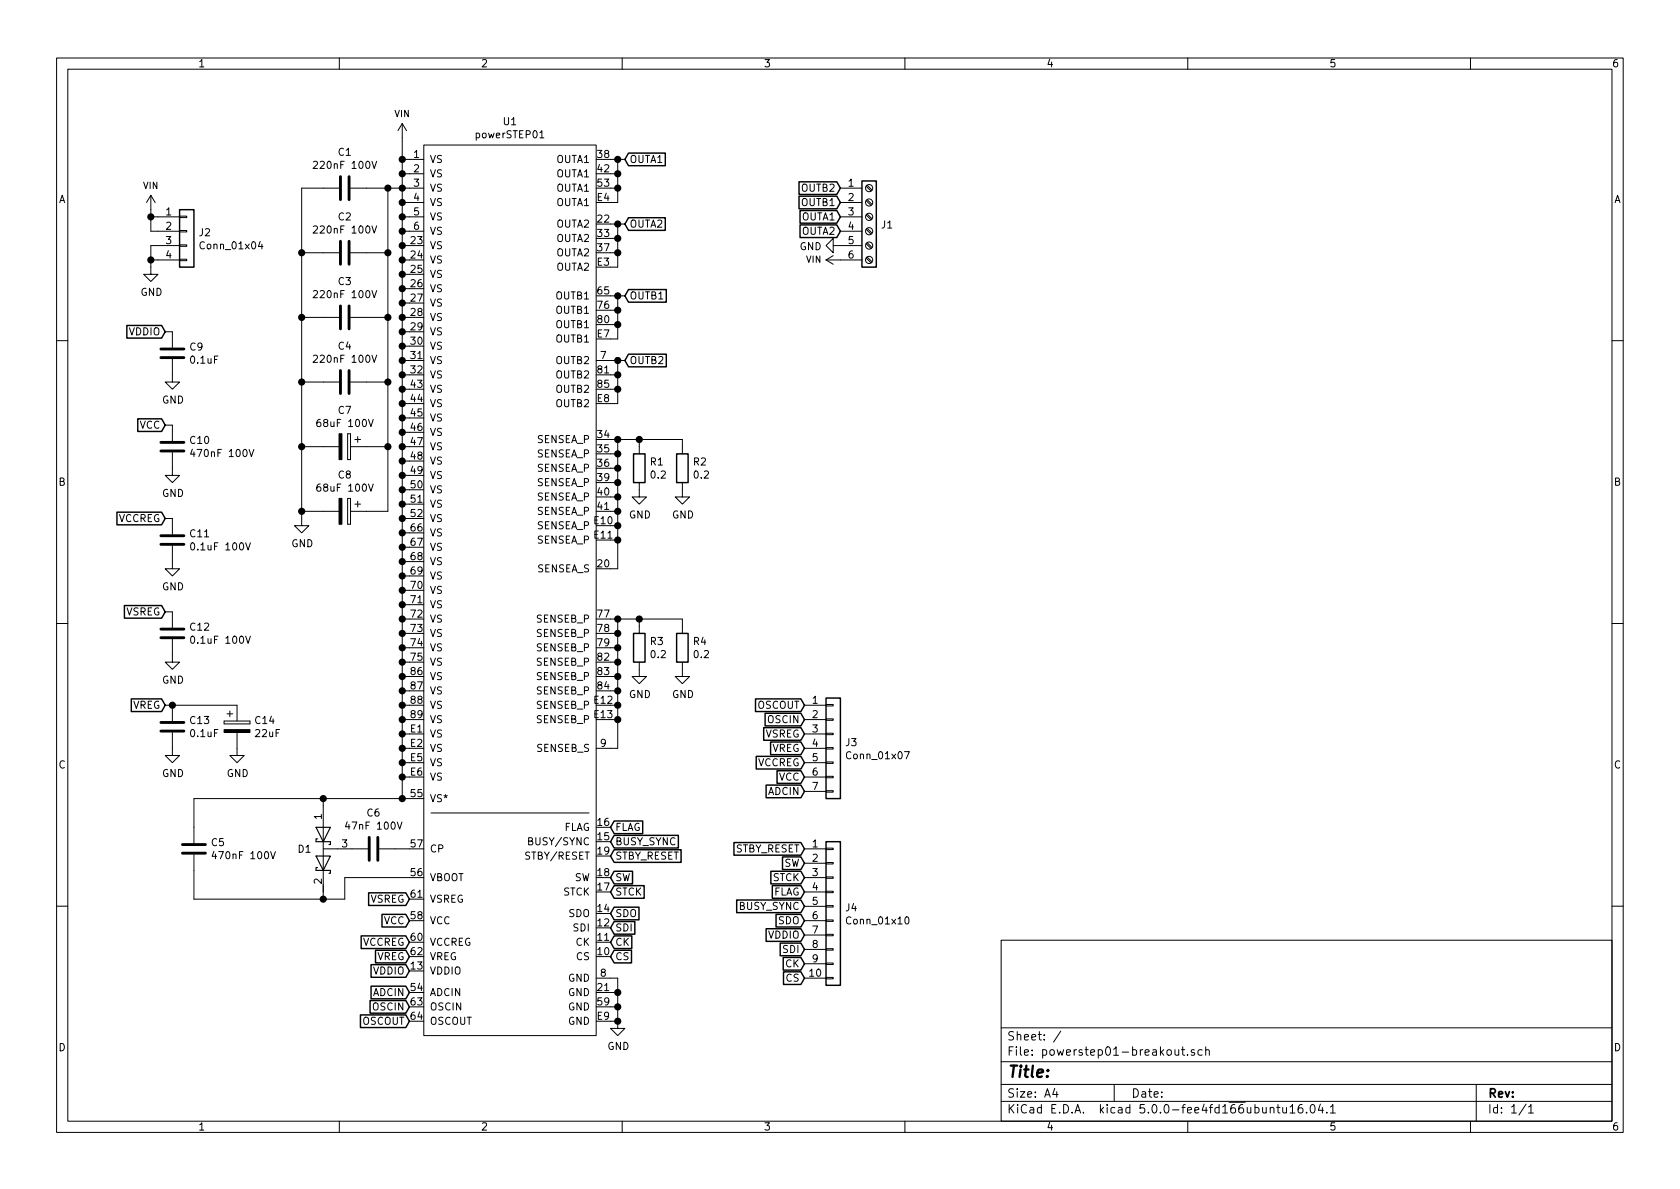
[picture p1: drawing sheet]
EESchema Schematic File Version 4
EELAYER 26 0
EELAYER END
$Descr A4 11693 8268
encoding utf-8
Sheet 1 1
Title ""
Date ""
Rev ""
Comp ""
Comment1 ""
Comment2 ""
Comment3 ""
Comment4 ""
$EndDescr
$Comp
L Klofas:powerSTEP01 U1
U 1 1
P 3500 6100
F 0 "U1" H 3550 11365 50  0000 C CNN
F 1 "powerSTEP01" H 3550 11274 50  0000 C CNN
F 2 "Klofas-Motor:powerSTEP01" H 3500 5250 50  0001 C CNN
F 3 "" H 3500 5250 50  0001 C CNN
	1    3500 6100
	1    0    0    -1  
$EndComp
$Comp
L Device:R R3
U 1 1
P 4450 4500
F 0 "R3" H 4520 4546 50  0000 L CNN
F 1 "0.2" H 4520 4455 50  0000 L CNN
F 2 "Resistor_SMD:R_2512_6332Metric" V 4380 4500 50  0001 C CNN
F 3 "~" H 4450 4500 50  0001 C CNN
	1    4450 4500
	1    0    0    -1  
$EndComp
$Comp
L power:GND #PWR05
U 1 1
P 4450 4650
F 0 "#PWR05" H 4450 4400 50  0001 C CNN
F 1 "GND" H 4455 4477 50  0000 C CNN
F 2 "" H 4450 4650 50  0001 C CNN
F 3 "" H 4450 4650 50  0001 C CNN
	1    4450 4650
	1    0    0    -1  
$EndComp
Wire Wire Line
	4250 4300 4300 4300
Wire Wire Line
	4300 4300 4300 4400
Wire Wire Line
	4300 5200 4250 5200
Connection ~ 4300 4300
Wire Wire Line
	4250 5000 4300 5000
Connection ~ 4300 5000
Wire Wire Line
	4300 5000 4300 5200
Wire Wire Line
	4300 4900 4250 4900
Connection ~ 4300 4900
Wire Wire Line
	4300 4900 4300 5000
Wire Wire Line
	4250 4800 4300 4800
Connection ~ 4300 4800
Wire Wire Line
	4300 4800 4300 4900
Wire Wire Line
	4300 4700 4250 4700
Connection ~ 4300 4700
Wire Wire Line
	4300 4700 4300 4800
Wire Wire Line
	4250 4600 4300 4600
Connection ~ 4300 4600
Wire Wire Line
	4300 4600 4300 4700
Wire Wire Line
	4300 4500 4250 4500
Connection ~ 4300 4500
Wire Wire Line
	4300 4500 4300 4600
Wire Wire Line
	4250 4400 4300 4400
Connection ~ 4300 4400
Wire Wire Line
	4300 4400 4300 4500
$Comp
L Device:R R1
U 1 1
P 4450 3250
F 0 "R1" H 4520 3296 50  0000 L CNN
F 1 "0.2" H 4520 3205 50  0000 L CNN
F 2 "Resistor_SMD:R_2512_6332Metric" V 4380 3250 50  0001 C CNN
F 3 "~" H 4450 3250 50  0001 C CNN
	1    4450 3250
	1    0    0    -1  
$EndComp
$Comp
L power:GND #PWR04
U 1 1
P 4450 3400
F 0 "#PWR04" H 4450 3150 50  0001 C CNN
F 1 "GND" H 4455 3227 50  0000 C CNN
F 2 "" H 4450 3400 50  0001 C CNN
F 3 "" H 4450 3400 50  0001 C CNN
	1    4450 3400
	1    0    0    -1  
$EndComp
Wire Wire Line
	4250 3050 4300 3050
Wire Wire Line
	4300 3050 4300 3150
Wire Wire Line
	4300 3950 4250 3950
Connection ~ 4300 3050
Wire Wire Line
	4300 3050 4450 3050
Wire Wire Line
	4250 3750 4300 3750
Connection ~ 4300 3750
Wire Wire Line
	4300 3750 4300 3950
Wire Wire Line
	4300 3650 4250 3650
Connection ~ 4300 3650
Wire Wire Line
	4300 3650 4300 3750
Wire Wire Line
	4250 3550 4300 3550
Connection ~ 4300 3550
Wire Wire Line
	4300 3550 4300 3650
Wire Wire Line
	4300 3450 4250 3450
Connection ~ 4300 3450
Wire Wire Line
	4300 3450 4300 3550
Wire Wire Line
	4250 3350 4300 3350
Connection ~ 4300 3350
Wire Wire Line
	4300 3350 4300 3450
Wire Wire Line
	4300 3250 4250 3250
Connection ~ 4300 3250
Wire Wire Line
	4300 3250 4300 3350
Wire Wire Line
	4250 3150 4300 3150
Connection ~ 4300 3150
Wire Wire Line
	4300 3150 4300 3250
Text GLabel 4350 1100 2    50   Input ~ 0
OUTA1
Wire Wire Line
	4250 1100 4300 1100
Wire Wire Line
	4300 1100 4300 1200
Wire Wire Line
	4300 1400 4250 1400
Connection ~ 4300 1100
Wire Wire Line
	4300 1100 4350 1100
Wire Wire Line
	4250 1300 4300 1300
Connection ~ 4300 1300
Wire Wire Line
	4300 1300 4300 1400
Wire Wire Line
	4300 1200 4250 1200
Connection ~ 4300 1200
Wire Wire Line
	4300 1200 4300 1300
Text GLabel 4350 1550 2    50   Input ~ 0
OUTA2
Wire Wire Line
	4250 1550 4300 1550
Wire Wire Line
	4300 1550 4300 1650
Wire Wire Line
	4300 1850 4250 1850
Connection ~ 4300 1550
Wire Wire Line
	4300 1550 4350 1550
Wire Wire Line
	4250 1750 4300 1750
Connection ~ 4300 1750
Wire Wire Line
	4300 1750 4300 1850
Wire Wire Line
	4300 1650 4250 1650
Connection ~ 4300 1650
Wire Wire Line
	4300 1650 4300 1750
Text GLabel 4350 2050 2    50   Input ~ 0
OUTB1
Wire Wire Line
	4350 2050 4300 2050
Wire Wire Line
	4300 2050 4300 2150
Wire Wire Line
	4300 2350 4250 2350
Connection ~ 4300 2050
Wire Wire Line
	4300 2050 4250 2050
Wire Wire Line
	4250 2250 4300 2250
Connection ~ 4300 2250
Wire Wire Line
	4300 2250 4300 2350
Wire Wire Line
	4300 2150 4250 2150
Connection ~ 4300 2150
Wire Wire Line
	4300 2150 4300 2250
Text GLabel 4350 2500 2    50   Input ~ 0
OUTB2
Wire Wire Line
	4350 2500 4300 2500
Wire Wire Line
	4300 2500 4300 2600
Wire Wire Line
	4300 2800 4250 2800
Connection ~ 4300 2500
Wire Wire Line
	4300 2500 4250 2500
Wire Wire Line
	4250 2700 4300 2700
Connection ~ 4300 2700
Wire Wire Line
	4300 2700 4300 2800
Wire Wire Line
	4300 2600 4250 2600
Connection ~ 4300 2600
Wire Wire Line
	4300 2600 4300 2700
$Comp
L SparkFun-PowerSymbols:VIN #SUPPLY02
U 1 1
P 2800 950
F 0 "#SUPPLY02" H 2850 950 45  0001 L BNN
F 1 "VIN" H 2800 1120 45  0000 C CNN
F 2 "XXX-00000" H 2800 1131 60  0001 C CNN
F 3 "" H 2800 950 60  0001 C CNN
	1    2800 950 
	1    0    0    -1  
$EndComp
Wire Wire Line
	2800 950  2800 1100
Wire Wire Line
	2800 5550 2850 5550
Wire Wire Line
	2850 5400 2800 5400
Connection ~ 2800 5400
Wire Wire Line
	2800 5400 2800 5550
Wire Wire Line
	2800 5300 2850 5300
Connection ~ 2800 5300
Wire Wire Line
	2800 5300 2800 5400
Wire Wire Line
	2850 5200 2800 5200
Connection ~ 2800 5200
Wire Wire Line
	2800 5200 2800 5300
Wire Wire Line
	2800 5100 2850 5100
Connection ~ 2800 5100
Wire Wire Line
	2800 5100 2800 5200
Wire Wire Line
	2850 5000 2800 5000
Connection ~ 2800 5000
Wire Wire Line
	2800 5000 2800 5100
Wire Wire Line
	2800 4900 2850 4900
Connection ~ 2800 4900
Wire Wire Line
	2800 4900 2800 5000
Wire Wire Line
	2850 4800 2800 4800
Connection ~ 2800 4800
Wire Wire Line
	2800 4800 2800 4900
Wire Wire Line
	2800 4700 2850 4700
Connection ~ 2800 4700
Wire Wire Line
	2800 4700 2800 4800
Wire Wire Line
	2850 4600 2800 4600
Connection ~ 2800 4600
Wire Wire Line
	2800 4600 2800 4700
Wire Wire Line
	2800 4500 2850 4500
Connection ~ 2800 4500
Wire Wire Line
	2800 4500 2800 4600
Wire Wire Line
	2850 4400 2800 4400
Connection ~ 2800 4400
Wire Wire Line
	2800 4400 2800 4500
Wire Wire Line
	2800 4300 2850 4300
Connection ~ 2800 4300
Wire Wire Line
	2800 4300 2800 4400
Wire Wire Line
	2850 4200 2800 4200
Connection ~ 2800 4200
Wire Wire Line
	2800 4200 2800 4300
Wire Wire Line
	2800 4100 2850 4100
Connection ~ 2800 4100
Wire Wire Line
	2800 4100 2800 4200
Wire Wire Line
	2850 4000 2800 4000
Connection ~ 2800 4000
Wire Wire Line
	2800 4000 2800 4100
Wire Wire Line
	2800 3900 2850 3900
Connection ~ 2800 3900
Wire Wire Line
	2800 3900 2800 4000
Wire Wire Line
	2850 3800 2800 3800
Connection ~ 2800 3800
Wire Wire Line
	2800 3800 2800 3900
Wire Wire Line
	2800 3700 2850 3700
Connection ~ 2800 3700
Wire Wire Line
	2800 3700 2800 3800
Wire Wire Line
	2850 3600 2800 3600
Connection ~ 2800 3600
Wire Wire Line
	2800 3600 2800 3700
Wire Wire Line
	2800 3500 2850 3500
Connection ~ 2800 3500
Wire Wire Line
	2800 3500 2800 3600
Wire Wire Line
	2850 3400 2800 3400
Connection ~ 2800 3400
Wire Wire Line
	2800 3400 2800 3500
Wire Wire Line
	2800 3300 2850 3300
Connection ~ 2800 3300
Wire Wire Line
	2800 3300 2800 3400
Wire Wire Line
	2850 3200 2800 3200
Connection ~ 2800 3200
Wire Wire Line
	2800 3200 2800 3300
Wire Wire Line
	2800 3100 2850 3100
Connection ~ 2800 3100
Wire Wire Line
	2800 3100 2800 3200
Wire Wire Line
	2850 3000 2800 3000
Connection ~ 2800 3000
Wire Wire Line
	2800 3000 2800 3100
Wire Wire Line
	2800 2900 2850 2900
Connection ~ 2800 2900
Wire Wire Line
	2800 2900 2800 3000
Wire Wire Line
	2850 2800 2800 2800
Connection ~ 2800 2800
Wire Wire Line
	2800 2800 2800 2900
Wire Wire Line
	2800 2700 2850 2700
Connection ~ 2800 2700
Wire Wire Line
	2800 2700 2800 2800
Wire Wire Line
	2850 2600 2800 2600
Connection ~ 2800 2600
Wire Wire Line
	2800 2600 2800 2700
Wire Wire Line
	2800 2500 2850 2500
Connection ~ 2800 2500
Wire Wire Line
	2800 2500 2800 2600
Wire Wire Line
	2850 2400 2800 2400
Connection ~ 2800 2400
Wire Wire Line
	2800 2400 2800 2500
Wire Wire Line
	2800 2300 2850 2300
Connection ~ 2800 2300
Wire Wire Line
	2800 2300 2800 2400
Wire Wire Line
	2850 1100 2800 1100
Connection ~ 2800 1100
Wire Wire Line
	2800 1100 2800 1200
Wire Wire Line
	2800 1200 2850 1200
Connection ~ 2800 1200
Wire Wire Line
	2800 1200 2800 1300
Wire Wire Line
	2850 1300 2800 1300
Connection ~ 2800 1300
Wire Wire Line
	2800 1300 2800 1400
Wire Wire Line
	2800 1400 2850 1400
Connection ~ 2800 1400
Wire Wire Line
	2800 1400 2800 1500
Wire Wire Line
	2850 1500 2800 1500
Connection ~ 2800 1500
Wire Wire Line
	2800 1500 2800 1600
Wire Wire Line
	2800 1600 2850 1600
Connection ~ 2800 1600
Wire Wire Line
	2800 1600 2800 1700
Wire Wire Line
	2850 1700 2800 1700
Connection ~ 2800 1700
Wire Wire Line
	2800 1700 2800 1800
Wire Wire Line
	2800 1800 2850 1800
Connection ~ 2800 1800
Wire Wire Line
	2800 1800 2800 1900
Wire Wire Line
	2850 1900 2800 1900
Connection ~ 2800 1900
Wire Wire Line
	2800 1900 2800 2000
Wire Wire Line
	2800 2000 2850 2000
Connection ~ 2800 2000
Wire Wire Line
	2800 2000 2800 2100
Wire Wire Line
	2850 2100 2800 2100
Connection ~ 2800 2100
Wire Wire Line
	2800 2100 2800 2200
Wire Wire Line
	2800 2200 2850 2200
Connection ~ 2800 2200
Wire Wire Line
	2800 2200 2800 2300
$Comp
L Device:C C1
U 1 1
P 2400 1300
F 0 "C1" V 2148 1300 50  0000 C CNN
F 1 "220nF 100V" V 2239 1300 50  0000 C CNN
F 2 "Capacitor_SMD:C_0805_2012Metric" H 2438 1150 50  0001 C CNN
F 3 "~" H 2400 1300 50  0001 C CNN
	1    2400 1300
	0    1    1    0   
$EndComp
Wire Wire Line
	2550 1300 2700 1300
$Comp
L Device:C C2
U 1 1
P 2400 1750
F 0 "C2" V 2148 1750 50  0000 C CNN
F 1 "220nF 100V" V 2239 1750 50  0000 C CNN
F 2 "Capacitor_SMD:C_0805_2012Metric" H 2438 1600 50  0001 C CNN
F 3 "~" H 2400 1750 50  0001 C CNN
	1    2400 1750
	0    1    1    0   
$EndComp
$Comp
L Device:C C3
U 1 1
P 2400 2200
F 0 "C3" V 2148 2200 50  0000 C CNN
F 1 "220nF 100V" V 2239 2200 50  0000 C CNN
F 2 "Capacitor_SMD:C_0805_2012Metric" H 2438 2050 50  0001 C CNN
F 3 "~" H 2400 2200 50  0001 C CNN
	1    2400 2200
	0    1    1    0   
$EndComp
$Comp
L Device:C C4
U 1 1
P 2400 2650
F 0 "C4" V 2148 2650 50  0000 C CNN
F 1 "220nF 100V" V 2239 2650 50  0000 C CNN
F 2 "Capacitor_SMD:C_0805_2012Metric" H 2438 2500 50  0001 C CNN
F 3 "~" H 2400 2650 50  0001 C CNN
	1    2400 2650
	0    1    1    0   
$EndComp
Wire Wire Line
	2550 2650 2700 2650
Wire Wire Line
	2700 2650 2700 2200
Connection ~ 2700 1300
Wire Wire Line
	2700 1300 2800 1300
Wire Wire Line
	2700 1750 2550 1750
Connection ~ 2700 1750
Wire Wire Line
	2700 1750 2700 1300
Wire Wire Line
	2550 2200 2700 2200
Connection ~ 2700 2200
Wire Wire Line
	2700 2200 2700 1750
$Comp
L power:GND #PWR02
U 1 1
P 2100 3600
F 0 "#PWR02" H 2100 3350 50  0001 C CNN
F 1 "GND" H 2105 3427 50  0000 C CNN
F 2 "" H 2100 3600 50  0001 C CNN
F 3 "" H 2100 3600 50  0001 C CNN
	1    2100 3600
	1    0    0    -1  
$EndComp
Wire Wire Line
	2100 2650 2250 2650
Wire Wire Line
	2100 2650 2100 2200
Wire Wire Line
	2100 1300 2250 1300
Connection ~ 2100 2650
Wire Wire Line
	2250 1750 2100 1750
Connection ~ 2100 1750
Wire Wire Line
	2100 1750 2100 1300
Wire Wire Line
	2100 2200 2250 2200
Connection ~ 2100 2200
Wire Wire Line
	2100 2200 2100 1750
$Comp
L Device:D_Schottky_x2_Serial_AKC D1
U 1 1
P 2250 5900
F 0 "D1" V 2250 5978 50  0000 L CNN
F 1 "D_Schottky_x2_Serial_AKC" V 2295 5978 50  0001 L CNN
F 2 "Package_TO_SOT_SMD:SOT-23" H 2250 5900 50  0001 C CNN
F 3 "~" H 2250 5900 50  0001 C CNN
	1    2250 5900
	0    -1   1    0   
$EndComp
$Comp
L Device:C C6
U 1 1
P 2600 5900
F 0 "C6" V 2348 5900 50  0000 C CNN
F 1 "47nF 100V" V 2439 5900 50  0000 C CNN
F 2 "Capacitor_SMD:C_0805_2012Metric" H 2638 5750 50  0001 C CNN
F 3 "~" H 2600 5900 50  0001 C CNN
	1    2600 5900
	0    1    1    0   
$EndComp
$Comp
L Device:C C5
U 1 1
P 1350 5900
F 0 "C5" H 1465 5946 50  0000 L CNN
F 1 "470nF 100V" H 1465 5855 50  0000 L CNN
F 2 "Capacitor_SMD:C_0805_2012Metric" H 1388 5750 50  0001 C CNN
F 3 "~" H 1350 5900 50  0001 C CNN
	1    1350 5900
	1    0    0    -1  
$EndComp
Wire Wire Line
	2750 5900 2850 5900
Wire Wire Line
	2800 5550 2250 5550
Wire Wire Line
	1350 5550 1350 5750
Connection ~ 2800 5550
Wire Wire Line
	1350 6050 1350 6250
Wire Wire Line
	1350 6250 2250 6250
Wire Wire Line
	2250 6250 2250 6200
Wire Wire Line
	2250 5600 2250 5550
Connection ~ 2250 5550
Wire Wire Line
	2250 5550 1350 5550
Wire Wire Line
	2850 6100 2400 6100
Wire Wire Line
	2400 6100 2400 6250
Wire Wire Line
	2400 6250 2250 6250
Connection ~ 2250 6250
$Comp
L power:GND #PWR03
U 1 1
P 4300 7100
F 0 "#PWR03" H 4300 6850 50  0001 C CNN
F 1 "GND" H 4305 6927 50  0000 C CNN
F 2 "" H 4300 7100 50  0001 C CNN
F 3 "" H 4300 7100 50  0001 C CNN
	1    4300 7100
	1    0    0    -1  
$EndComp
Wire Wire Line
	4300 7100 4300 7000
Wire Wire Line
	4300 6800 4250 6800
Wire Wire Line
	4250 7100 4300 7100
Connection ~ 4300 7100
Wire Wire Line
	4300 7000 4250 7000
Connection ~ 4300 7000
Wire Wire Line
	4300 7000 4300 6900
Wire Wire Line
	4250 6900 4300 6900
Connection ~ 4300 6900
Wire Wire Line
	4300 6900 4300 6800
$Comp
L Connector:Screw_Terminal_01x06 J1
U 1 1
P 6050 1500
F 0 "J1" H 6129 1446 50  0000 L CNN
F 1 "Screw_Terminal_01x06" H 6130 1401 50  0001 L CNN
F 2 "Klofas-Connectors:Phoenix_Screw_Terminal-MKDS_1,6-P3.81x06" H 6050 1500 50  0001 C CNN
F 3 "~" H 6050 1500 50  0001 C CNN
	1    6050 1500
	1    0    0    -1  
$EndComp
Text GLabel 5850 1500 0    50   Input ~ 0
OUTA1
Text GLabel 5850 1600 0    50   Input ~ 0
OUTA2
Text GLabel 5850 1400 0    50   Input ~ 0
OUTB1
Text GLabel 5850 1300 0    50   Input ~ 0
OUTB2
$Comp
L SparkFun-PowerSymbols:VIN #SUPPLY03
U 1 1
P 5850 1800
F 0 "#SUPPLY03" H 5900 1800 45  0001 L BNN
F 1 "VIN" V 5850 1928 45  0000 L CNN
F 2 "XXX-00000" H 5850 1981 60  0001 C CNN
F 3 "" H 5850 1800 60  0001 C CNN
	1    5850 1800
	0    -1   -1   0   
$EndComp
$Comp
L power:GND #PWR08
U 1 1
P 5850 1700
F 0 "#PWR08" H 5850 1450 50  0001 C CNN
F 1 "GND" V 5855 1572 50  0000 R CNN
F 2 "" H 5850 1700 50  0001 C CNN
F 3 "" H 5850 1700 50  0001 C CNN
	1    5850 1700
	0    1    1    0   
$EndComp
Text GLabel 2850 6750 0    50   Input ~ 0
VDDIO
Text GLabel 4250 6650 2    50   Input ~ 0
CS
Text GLabel 4250 6550 2    50   Input ~ 0
CK
Text GLabel 4250 6450 2    50   Input ~ 0
SDI
Text GLabel 4250 6350 2    50   Input ~ 0
SDO
Text GLabel 5600 6800 0    50   Input ~ 0
CS
Text GLabel 5600 6700 0    50   Input ~ 0
CK
Text GLabel 5600 6600 0    50   Input ~ 0
SDI
Text GLabel 5600 6500 0    50   Input ~ 0
VDDIO
Text GLabel 5600 6400 0    50   Input ~ 0
SDO
Text GLabel 4250 5850 2    50   Input ~ 0
BUSY_SYNC
Text GLabel 5600 6300 0    50   Input ~ 0
BUSY_SYNC
Text GLabel 4250 5750 2    50   Input ~ 0
FLAG
Text GLabel 5600 6200 0    50   Input ~ 0
FLAG
Text GLabel 4250 6200 2    50   Input ~ 0
STCK
Text GLabel 5600 6100 0    50   Input ~ 0
STCK
Text GLabel 4250 6100 2    50   Input ~ 0
SW
Text GLabel 5600 6000 0    50   Input ~ 0
SW
Text GLabel 4250 5950 2    50   Input ~ 0
STBY_RESET
Text GLabel 5600 5900 0    50   Input ~ 0
STBY_RESET
$Comp
L Connector_Generic:Conn_01x10 J4
U 1 1
P 5800 6300
F 0 "J4" H 5880 6292 50  0000 L CNN
F 1 "Conn_01x10" H 5880 6201 50  0000 L CNN
F 2 "Connector_PinHeader_2.54mm:PinHeader_1x10_P2.54mm_Vertical" H 5800 6300 50  0001 C CNN
F 3 "~" H 5800 6300 50  0001 C CNN
	1    5800 6300
	1    0    0    -1  
$EndComp
Text GLabel 2850 6250 0    50   Input ~ 0
VSREG
Text GLabel 5600 5100 0    50   Input ~ 0
VSREG
Text GLabel 1150 3600 0    50   Input ~ 0
VCCREG
Text GLabel 5600 5300 0    50   Input ~ 0
VCCREG
Text GLabel 1150 2950 0    50   Input ~ 0
VCC
Text GLabel 5600 5400 0    50   Input ~ 0
VCC
Text GLabel 1150 4900 0    50   Input ~ 0
VREG
Text GLabel 5600 5200 0    50   Input ~ 0
VREG
Text GLabel 2850 7000 0    50   Input ~ 0
OSCIN
Text GLabel 5600 5000 0    50   Input ~ 0
OSCIN
Text GLabel 2850 7100 0    50   Input ~ 0
OSCOUT
Text GLabel 5600 4900 0    50   Input ~ 0
OSCOUT
Text GLabel 2850 6900 0    50   Input ~ 0
ADCIN
Text GLabel 5600 5500 0    50   Input ~ 0
ADCIN
$Comp
L Connector_Generic:Conn_01x07 J3
U 1 1
P 5800 5200
F 0 "J3" H 5880 5242 50  0000 L CNN
F 1 "Conn_01x07" H 5880 5151 50  0000 L CNN
F 2 "Connector_PinHeader_2.54mm:PinHeader_1x07_P2.54mm_Vertical_SMD_Pin1Left" H 5800 5200 50  0001 C CNN
F 3 "~" H 5800 5200 50  0001 C CNN
	1    5800 5200
	1    0    0    -1  
$EndComp
$Comp
L Device:R R2
U 1 1
P 4750 3250
F 0 "R2" H 4820 3296 50  0000 L CNN
F 1 "0.2" H 4820 3205 50  0000 L CNN
F 2 "Resistor_SMD:R_2512_6332Metric" V 4680 3250 50  0001 C CNN
F 3 "~" H 4750 3250 50  0001 C CNN
	1    4750 3250
	1    0    0    -1  
$EndComp
$Comp
L power:GND #PWR06
U 1 1
P 4750 3400
F 0 "#PWR06" H 4750 3150 50  0001 C CNN
F 1 "GND" H 4755 3227 50  0000 C CNN
F 2 "" H 4750 3400 50  0001 C CNN
F 3 "" H 4750 3400 50  0001 C CNN
	1    4750 3400
	1    0    0    -1  
$EndComp
Wire Wire Line
	4450 3100 4450 3050
Connection ~ 4450 3050
Wire Wire Line
	4750 3050 4750 3100
Wire Wire Line
	4450 3050 4750 3050
$Comp
L Device:R R4
U 1 1
P 4750 4500
F 0 "R4" H 4820 4546 50  0000 L CNN
F 1 "0.2" H 4820 4455 50  0000 L CNN
F 2 "Resistor_SMD:R_2512_6332Metric" V 4680 4500 50  0001 C CNN
F 3 "~" H 4750 4500 50  0001 C CNN
	1    4750 4500
	1    0    0    -1  
$EndComp
$Comp
L power:GND #PWR07
U 1 1
P 4750 4650
F 0 "#PWR07" H 4750 4400 50  0001 C CNN
F 1 "GND" H 4755 4477 50  0000 C CNN
F 2 "" H 4750 4650 50  0001 C CNN
F 3 "" H 4750 4650 50  0001 C CNN
	1    4750 4650
	1    0    0    -1  
$EndComp
Wire Wire Line
	4750 4300 4750 4350
Wire Wire Line
	4300 4300 4450 4300
Wire Wire Line
	4450 4350 4450 4300
Connection ~ 4450 4300
Wire Wire Line
	4450 4300 4750 4300
$Comp
L Connector_Generic:Conn_01x04 J2
U 1 1
P 1300 1600
F 0 "J2" H 1380 1592 50  0000 L CNN
F 1 "Conn_01x04" H 1380 1501 50  0000 L CNN
F 2 "Connector_PinHeader_2.54mm:PinHeader_1x04_P2.54mm_Vertical" H 1300 1600 50  0001 C CNN
F 3 "~" H 1300 1600 50  0001 C CNN
	1    1300 1600
	1    0    0    -1  
$EndComp
$Comp
L SparkFun-PowerSymbols:VIN #SUPPLY01
U 1 1
P 1050 1450
F 0 "#SUPPLY01" H 1100 1450 45  0001 L BNN
F 1 "VIN" H 1050 1620 45  0000 C CNN
F 2 "XXX-00000" H 1050 1631 60  0001 C CNN
F 3 "" H 1050 1450 60  0001 C CNN
	1    1050 1450
	1    0    0    -1  
$EndComp
$Comp
L power:GND #PWR01
U 1 1
P 1050 1850
F 0 "#PWR01" H 1050 1600 50  0001 C CNN
F 1 "GND" H 1055 1677 50  0000 C CNN
F 2 "" H 1050 1850 50  0001 C CNN
F 3 "" H 1050 1850 50  0001 C CNN
	1    1050 1850
	1    0    0    -1  
$EndComp
Wire Wire Line
	1050 1450 1050 1500
Wire Wire Line
	1050 1600 1100 1600
Wire Wire Line
	1100 1500 1050 1500
Connection ~ 1050 1500
Wire Wire Line
	1050 1500 1050 1600
Wire Wire Line
	1050 1850 1050 1800
Wire Wire Line
	1050 1700 1100 1700
Wire Wire Line
	1100 1800 1050 1800
Connection ~ 1050 1800
Wire Wire Line
	1050 1800 1050 1700
$Comp
L Device:CP C7
U 1 1
P 2400 3100
F 0 "C7" V 2145 3100 50  0000 C CNN
F 1 "68uF 100V" V 2236 3100 50  0000 C CNN
F 2 "Capacitor_THT:CP_Radial_D16.0mm_P7.50mm" H 2438 2950 50  0001 C CNN
F 3 "~" H 2400 3100 50  0001 C CNN
	1    2400 3100
	0    1    1    0   
$EndComp
$Comp
L Device:CP C8
U 1 1
P 2400 3550
F 0 "C8" V 2145 3550 50  0000 C CNN
F 1 "68uF 100V" V 2236 3550 50  0000 C CNN
F 2 "Capacitor_THT:CP_Radial_D16.0mm_P7.50mm" H 2438 3400 50  0001 C CNN
F 3 "~" H 2400 3550 50  0001 C CNN
	1    2400 3550
	0    1    1    0   
$EndComp
Wire Wire Line
	2100 2650 2100 3100
Wire Wire Line
	2100 3550 2250 3550
Connection ~ 2100 3550
Wire Wire Line
	2100 3550 2100 3600
Wire Wire Line
	2550 3550 2700 3550
Wire Wire Line
	2700 3550 2700 3100
Connection ~ 2700 2650
Wire Wire Line
	2700 3100 2550 3100
Connection ~ 2700 3100
Wire Wire Line
	2700 3100 2700 2650
Wire Wire Line
	2250 3100 2100 3100
Connection ~ 2100 3100
Wire Wire Line
	2100 3100 2100 3550
$Comp
L power:GND #PWR010
U 1 1
P 1200 3250
F 0 "#PWR010" H 1200 3000 50  0001 C CNN
F 1 "GND" H 1205 3077 50  0000 C CNN
F 2 "" H 1200 3250 50  0001 C CNN
F 3 "" H 1200 3250 50  0001 C CNN
	1    1200 3250
	1    0    0    -1  
$EndComp
$Comp
L Device:C C11
U 1 1
P 1200 3750
F 0 "C11" H 1315 3796 50  0000 L CNN
F 1 "0.1uF 100V" H 1315 3705 50  0000 L CNN
F 2 "Capacitor_SMD:C_0603_1608Metric" H 1238 3600 50  0001 C CNN
F 3 "~" H 1200 3750 50  0001 C CNN
	1    1200 3750
	1    0    0    -1  
$EndComp
$Comp
L power:GND #PWR011
U 1 1
P 1200 3900
F 0 "#PWR011" H 1200 3650 50  0001 C CNN
F 1 "GND" H 1205 3727 50  0000 C CNN
F 2 "" H 1200 3900 50  0001 C CNN
F 3 "" H 1200 3900 50  0001 C CNN
	1    1200 3900
	1    0    0    -1  
$EndComp
$Comp
L Device:C C13
U 1 1
P 1200 5050
F 0 "C13" H 1315 5096 50  0000 L CNN
F 1 "0.1uF" H 1315 5005 50  0000 L CNN
F 2 "Capacitor_SMD:C_1206_3216Metric" H 1238 4900 50  0001 C CNN
F 3 "~" H 1200 5050 50  0001 C CNN
	1    1200 5050
	1    0    0    -1  
$EndComp
$Comp
L power:GND #PWR013
U 1 1
P 1200 5200
F 0 "#PWR013" H 1200 4950 50  0001 C CNN
F 1 "GND" H 1205 5027 50  0000 C CNN
F 2 "" H 1200 5200 50  0001 C CNN
F 3 "" H 1200 5200 50  0001 C CNN
	1    1200 5200
	1    0    0    -1  
$EndComp
$Comp
L Device:CP C14
U 1 1
P 1650 5050
F 0 "C14" H 1768 5096 50  0000 L CNN
F 1 "22uF" H 1768 5005 50  0000 L CNN
F 2 "Capacitor_SMD:C_1206_3216Metric" H 1688 4900 50  0001 C CNN
F 3 "~" H 1650 5050 50  0001 C CNN
	1    1650 5050
	1    0    0    -1  
$EndComp
$Comp
L power:GND #PWR014
U 1 1
P 1650 5200
F 0 "#PWR014" H 1650 4950 50  0001 C CNN
F 1 "GND" H 1655 5027 50  0000 C CNN
F 2 "" H 1650 5200 50  0001 C CNN
F 3 "" H 1650 5200 50  0001 C CNN
	1    1650 5200
	1    0    0    -1  
$EndComp
Text GLabel 2850 6400 0    50   Input ~ 0
VCC
$Comp
L Device:C C10
U 1 1
P 1200 3100
F 0 "C10" H 1315 3146 50  0000 L CNN
F 1 "470nF 100V" H 1315 3055 50  0000 L CNN
F 2 "Capacitor_SMD:C_0805_2012Metric" H 1238 2950 50  0001 C CNN
F 3 "~" H 1200 3100 50  0001 C CNN
	1    1200 3100
	1    0    0    -1  
$EndComp
Text GLabel 2850 6550 0    50   Input ~ 0
VCCREG
Text GLabel 2850 6650 0    50   Input ~ 0
VREG
Text GLabel 1150 4250 0    50   Input ~ 0
VSREG
Text GLabel 1150 2300 0    50   Input ~ 0
VDDIO
Wire Wire Line
	1150 4900 1200 4900
Connection ~ 1200 4900
Wire Wire Line
	1200 4900 1650 4900
Wire Wire Line
	1150 3600 1200 3600
Wire Wire Line
	1150 2950 1200 2950
$Comp
L Device:C C12
U 1 1
P 1200 4400
F 0 "C12" H 1315 4446 50  0000 L CNN
F 1 "0.1uF 100V" H 1315 4355 50  0000 L CNN
F 2 "Capacitor_SMD:C_0603_1608Metric" H 1238 4250 50  0001 C CNN
F 3 "~" H 1200 4400 50  0001 C CNN
	1    1200 4400
	1    0    0    -1  
$EndComp
$Comp
L power:GND #PWR012
U 1 1
P 1200 4550
F 0 "#PWR012" H 1200 4300 50  0001 C CNN
F 1 "GND" H 1205 4377 50  0000 C CNN
F 2 "" H 1200 4550 50  0001 C CNN
F 3 "" H 1200 4550 50  0001 C CNN
	1    1200 4550
	1    0    0    -1  
$EndComp
Wire Wire Line
	1150 4250 1200 4250
$Comp
L Device:C C9
U 1 1
P 1200 2450
F 0 "C9" H 1315 2496 50  0000 L CNN
F 1 "0.1uF" H 1315 2405 50  0000 L CNN
F 2 "Capacitor_SMD:C_0603_1608Metric" H 1238 2300 50  0001 C CNN
F 3 "~" H 1200 2450 50  0001 C CNN
	1    1200 2450
	1    0    0    -1  
$EndComp
$Comp
L power:GND #PWR09
U 1 1
P 1200 2600
F 0 "#PWR09" H 1200 2350 50  0001 C CNN
F 1 "GND" H 1205 2427 50  0000 C CNN
F 2 "" H 1200 2600 50  0001 C CNN
F 3 "" H 1200 2600 50  0001 C CNN
	1    1200 2600
	1    0    0    -1  
$EndComp
Wire Wire Line
	1150 2300 1200 2300
$EndSCHEMATC
